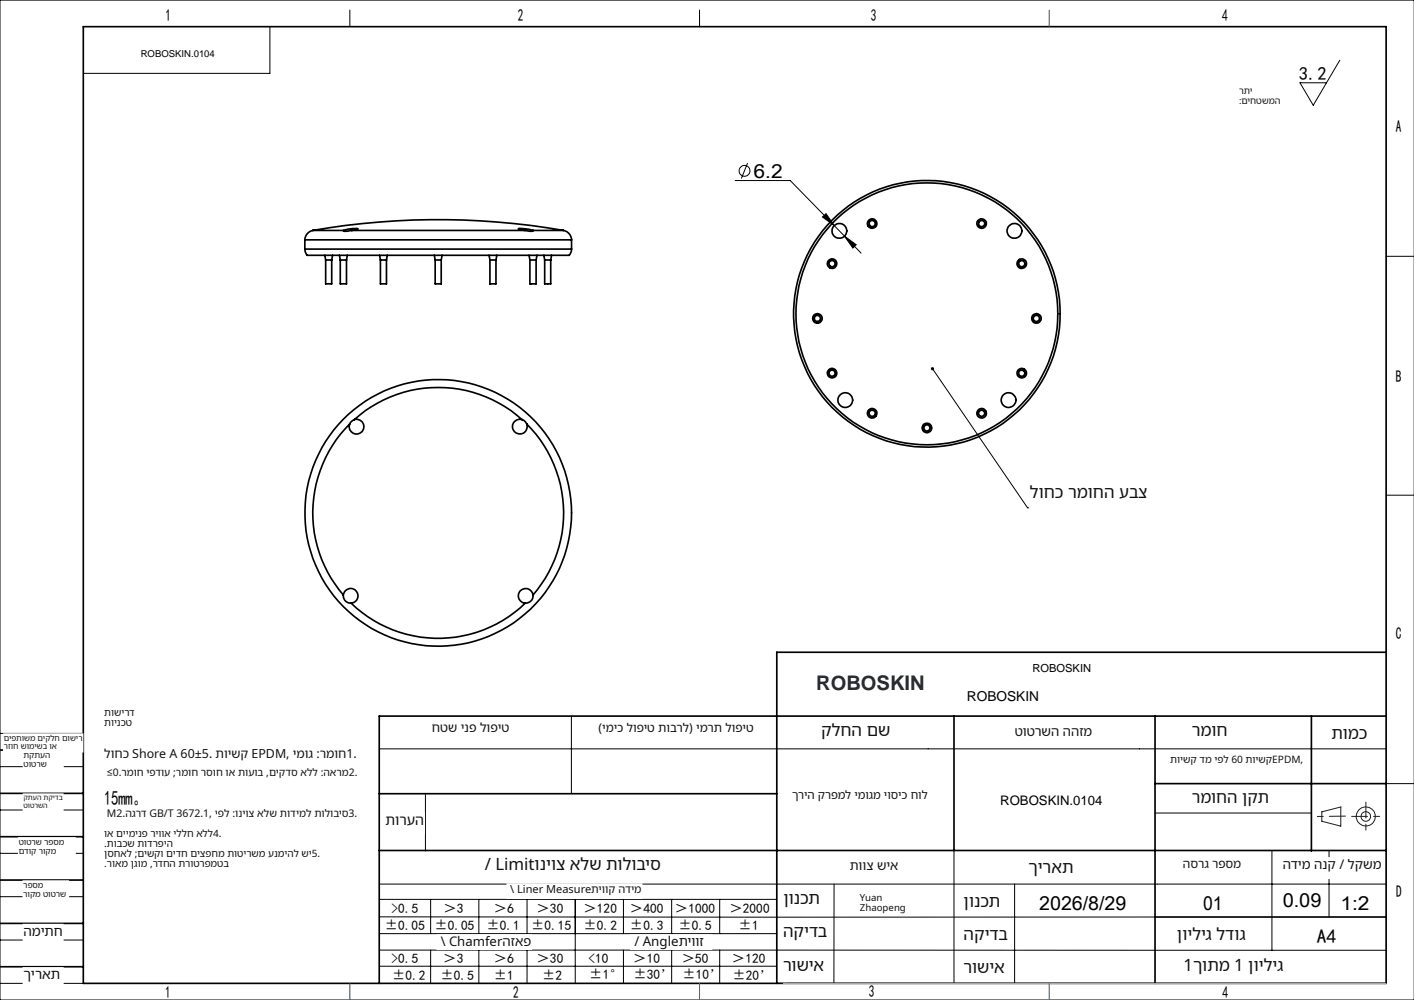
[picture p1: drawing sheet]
<svg xmlns="http://www.w3.org/2000/svg" width="297mm" height="210mm" viewBox="0 0 297 210" stroke-linecap="round" stroke-linejoin="round" font-family="sans-serif">
<g fill="none" stroke="#000" stroke-width=".21">
<path d="M0 0h297v210h-297zM56.7 5.6v9.8h-39.2M73.5 2.1v3.5M146.9 2.1v3.5M281.4 12.7l-5.6 9.4-2.7-4.7h5.5M154.4 37.9h11.6l9.2 9.5M157 34.2l-1.3 3.3M172.8 45.6l.7-.7 1.7 2.5zM175.2 47.4l2.2 2.2M177.4 49.6l2.4 1.8-.7 .7zM177.4 49.6l3.5 3.6M291.1 53.8h5.9"/>
<path d="M195.9 77.4l19.9 29.2h28.5M291.1 104h5.9M0 154h17.5M79.7 157.3h211.4M120 150.4v16.3M0 179.2h17.5M0 161h17.5M0 170.1h17.5M89.4 166.9v11.8M200.4 178.6v27.9M242.6 170.7h32.8M267.2 178.6v21"/>
<path d="M279.2 178.6v14M291.1 164.6h6M0 188.3h17.5M0 197.4h17.5M79.7 185.7h211.4M79.7 199.5l211.4 .1M79.7 192.5l162.9 .1M79.7 188.9h83.5M79.7 196.1h83.5M90.5 188.9v7.2M90.5 199.5v7M100.6 188.9v7.2"/>
<path d="M100.6 199.5v7M110.7 188.9v7.2M110.7 199.5v7M120.8 188.9v17.6M131 188.9v7.2M131 199.5v7M141.1 188.9v7.2M141.1 199.5v7M151.2 188.9v7.2M151.2 199.5v7M175.2 185.7v20.9M213.1 185.7v20.8"/>
<path d="M0 206.5h17.5M79.7 202.9h83.5M163.2 206.5h127.9"/>
<circle cx="156.4" cy="35.9" r="1.13"/>
</g>
<g fill="none" stroke="#191924" stroke-width=".21">
<path d="M277.6 170.5l4-1v4l-4-1z"/>
<circle cx="286.9" cy="171.5" r="1.01"/>
<circle cx="286.9" cy="171.5" r="2"/>
</g>
<g fill="none" stroke="#000" stroke-width=".35">
<path d="M17.5 5.6h273.6v200.9h-273.6zM64 52.3l.1 .4a1.02 1.02 0 0 0 1.4 .9h53.4a.92 .92 0 0 0 1.1-1.1l.1-.2M64 50.4h56.1M64 52.3h56.1M64 50.4v1.9M65.7 48.4a2.12 2.12 0 0 0-1.7 2M65.7 48.4a154.2 154.2 0 0 1 52.7 0M65.7 48.4h6.4M68.2 53.6l.2 1M68.4 54.6h1.3M68.4 54.6v5h1.3v-5M69.8 53.6l-.1 1"/>
<path d="M71.3 53.6l.2 1M71.5 54.6h1.3M71.5 54.6v5h1.3v-5M72.1 48.4l1.9-.4h1.2l-1.4 .4M73 53.6l-.2 1M73.8 48.4h36.5M73.8 48.4l-1.1 .2-.6-.2M79.7 53.6l.2 1M79.9 54.6h1.3M79.9 54.6v5h1.3v-5M81.4 53.6l-.2 1M91.2 53.6l.2 1"/>
<path d="M91.4 54.6h1.3M91.4 54.6v5h1.3v-5M92.9 53.6l-.2 1M102.7 53.6l.2 1M102.9 54.6h1.3M102.9 54.6v5h1.3v-5M104.4 53.6l-.2 1M110.3 48.4l.5 .1a.95 .95 0 0 0 1.2-.1M110.3 48.4l-1.4-.3a6.9 6.9 0 0 1 3.1 .3M111.1 53.6l.2 1M111.3 54.6h1.3M111.3 54.6v5h1.3v-5"/>
<path d="M112 48.4h6.4M112.8 53.6l-.2 1M114.2 53.6l.2 1M114.4 54.6h1.3M114.4 54.6v5h1.3v-5M115.9 53.6l-.2 1M118.4 48.4a2.12 2.12 0 0 1 1.7 2M120.1 50.4v1.9M73.4 89a26.4 26.4 0 0 0-1.3 35.9M74.4 88.1a26.4 26.4 0 0 1 35.2 0M74.4 88.1a1.55 1.55 0 0 1 2 1.4 1.55 1.55 0 0 1-1.7 1.6 1.55 1.55 0 0 1-1.3-2.1M74.4 88.1l-.4 .3-.6 .6"/>
<path d="M109.6 88.1a1.55 1.55 0 0 0-2 1.4 1.55 1.55 0 0 0 1.8 1.6 1.55 1.55 0 0 0 1.2-2.1M109.6 88.1l.8 .5 .2 .4M110.6 89a26.4 26.4 0 0 1 1.4 35.9M72.1 124.9a1.56 1.56 0 0 1 1.6-1.3 1.56 1.56 0 0 1 1.5 1.5 1.56 1.56 0 0 1-1.4 1.6M72.1 124.9a1.57 1.57 0 0 0 1.7 1.8M73.8 126.7a26.3 26.3 0 0 0 36.5 0M112 124.9a1.55 1.55 0 0 0-1.7-1.3 1.55 1.55 0 0 0-1.4 1.5 1.55 1.55 0 0 0 1.4 1.6M112 124.9a1.55 1.55 0 0 1-1.7 1.8M291.1 137h-127.9v69.5M0 157.5h17.5M200.4 150.4v28.2M242.6 150.4v56.1"/>
<path d="M275.4 150.4v28.3M291.1 150.4h-211.4v56.1M0 175.7h17.5M0 166.6h17.5M79.7 166.7h83.5M79.7 178.6h211.4M242.6 164.6h48.5M0 184.8h17.5M0 193.9h17.5M242.6 192.6h48.5M0 203h17.5"/>
<circle cx="174.8" cy="55.4" r=".99"/>
<circle cx="174.8" cy="55.4" r=".65"/>
<circle cx="176.3" cy="48.5" r="1.55"/>
<circle cx="183.2" cy="47" r="1.01"/>
<circle cx="183.2" cy="47" r=".64"/>
<circle cx="206.2" cy="46.9" r="1"/>
<circle cx="206.2" cy="47" r=".65"/>
<circle cx="213.1" cy="48.5" r="1.55"/>
<circle cx="214.6" cy="55.4" r="1"/>
<circle cx="214.6" cy="55.4" r=".65"/>
<circle cx="171.7" cy="66.9" r=".64"/>
<circle cx="171.7" cy="66.9" r="1.01"/>
<circle cx="174.8" cy="78.4" r="1"/>
<circle cx="174.8" cy="78.4" r=".65"/>
<circle cx="194.7" cy="65.9" r="28"/>
<circle cx="194.7" cy="65.9" r="27.5"/>
<circle cx="214.6" cy="78.4" r="1"/>
<circle cx="214.6" cy="78.4" r=".65"/>
<circle cx="217.7" cy="66.9" r=".65"/>
<circle cx="217.7" cy="66.9" r="1"/>
<circle cx="177.6" cy="84" r="1.55"/>
<circle cx="183.2" cy="86.8" r="1"/>
<circle cx="183.2" cy="86.8" r=".64"/>
<circle cx="194.7" cy="89.9" r="1"/>
<circle cx="194.7" cy="89.9" r=".64"/>
<circle cx="206.2" cy="86.8" r=".99"/>
<circle cx="206.2" cy="86.8" r=".65"/>
<circle cx="211.8" cy="84" r="1.55"/>
<circle cx="92" cy="107.7" r="28"/>
</g>
<path d="M282.6 171.4l-5.9 .1M283.9 171.4h6M286.9 168.4v6" fill="none" stroke="#191924" stroke-width=".21" stroke-dasharray="6.3 1.3 1.3 1.3" stroke-dashoffset="3"/>
<path d="M164.5 206.5h126.6" fill="none" stroke="#c0c0c0" stroke-width=".21"/>
<path d="M220.4 2.1v3.5M73.5 206.5v3.5M146.9 206.5v3.5M220.4 206.5v3.5" fill="none" stroke="#00f" stroke-width=".21"/>
<path d="M281.6 169.5h.1" fill="none" stroke="#0ff" stroke-width=".21"/>
<g fill="#000">
<path d="M195.7 77.1a.33 .33 0 0 1 .5 .2 .33 .33 0 0 1-.4 .4 .33 .33 0 0 1-.2-.5l.3 .2z"/>
<path d="M177.4 49.6l1.7 2.5 .7-.7zM172.8 45.6l2.4 1.8-1.7-2.5z"/>
</g>
<g fill="#fff" stroke="#fff" stroke-width=".35">
<path d="M29.6 8.4h15.5v4.4h-15.5z"/>
<path d="M210.1 165.7h22.4v4.2h-22.4z"/>
<path d="M216.3 101.6h28.5v5.8h-28.5z"/>
<path d="M21.9 148.5h11.9v4.4h-11.9z"/>
<path d="M21.9 157h53.8v4.4h-53.8z"/>
<path d="M21.9 161.2h53.8v4.4h-53.8z"/>
<path d="M21.9 169.7h53.8v4.4h-53.8z"/>
<path d="M21.9 173.9h29.9v4.4h-29.9z"/>
<path d="M21.9 178.2h50.8v4.4h-50.8z"/>
<path d="M260.2 18.2h11.7v4.1h-11.7z"/>
<path d="M3.9 176h11.9v3.7h-11.9z"/>
<path d="M4.9 194.2h8.3v3.7h-8.3z"/>
<path d="M4.9 203.3h8.3v3.6h-8.3z"/>
<path d="M4.9 185h9.4v3.7h-9.4z"/>
<path d="M.8 154.2h16.6v3.6h-16.6z"/>
<path d="M4.9 166.8h8.3v3.7h-8.3z"/>
<path d="M5 157.8h8.2v3.6h-8.2z"/>
<path d="M202.4 187.5h10.2v4.3h-10.2z"/>
<path d="M216 180.5h10.2v4.2h-10.2z"/>
<path d="M247.2 194.5h16.3v4.2h-16.3z"/>
<path d="M100.9 179.7h39.5v5.2h-39.5z"/>
<path d="M132.5 196.4h16.9v2.9h-16.9z"/>
<path d="M91.8 196.4h19.8v2.9h-19.8z"/>
<path d="M106.6 185.7h28.2v2.9h-28.2z"/>
<path d="M180.6 187.5h12.3v4.3h-12.3z"/>
<path d="M164.5 201.1h10.1v4.2h-10.1z"/>
<path d="M248.5 180.2h12.2v4.2h-12.2z"/>
<path d="M202.4 194.4h10.2v4.2h-10.2z"/>
<path d="M247.7 201.1h36.6v4.2h-36.6z"/>
<path d="M202.4 201.5h10.2v4.3h-10.2z"/>
<path d="M164.5 193.9h10.1v4.3h-10.1z"/>
<path d="M178.5 180.5h10.2v4.2h-10.2z"/>
<path d="M164.5 187h10.2v4.3h-10.2z"/>
<path d="M269.4 180.2h20.8v4.2h-20.8z"/>
<path d="M172.5 151.6h16.3v4.2h-16.3z"/>
<path d="M216.8 138.8h50.8v4.5h-50.8z"/>
<path d="M213.1 152.3h16.3v4.3h-16.3z"/>
<path d="M250.3 151.6h16.3v4.2h-16.3z"/>
<path d="M80.9 170.8h8.2v4.2h-8.2z"/>
<path d="M125.7 151.6h32.6v4.2h-32.6z"/>
<path d="M90.7 151.6h16.3v4.2h-16.3z"/>
<path d="M279.6 152.3h8.2v4.3h-8.2z"/>
<path d="M245.8 158.6h28.5v4.2h-28.5z"/>
<path d="M166.4 165.7h28.5v4.2h-28.5z"/>
<path d="M250.3 165.7h16.3v4.2h-16.3z"/>
<path d="M203.1 143.8h78.3v4.4h-78.3z"/>
<path d="M216.8 138.2h51.5v3.6h-51.5z"/>
</g>
<text font-size="4.2" fill="#1f2633" x="171.4" y="145">ROBOSKIN</text>
<text font-size="4.2" x="21.9" y="169.1">15mm。</text>
<g font-size="4.1">
<text x="158.3" y="37.3">6.2</text>
<text x="218.3" y="191">2026/8/29</text>
<text x="252.7" y="191">01</text>
<text x="269.4" y="190.5">0.09</text>
<text x="281.5" y="191">1:2</text>
<text x="276.6" y="198">A4</text>
</g>
<text font-size="3.9" x="272.8" y="16.8">3.2</text>
<g font-size="3.5">
<text x="34.8" y="4.4">1</text>
<text x="108.7" y="4.4">2</text>
<text x="182.9" y="4.4">3</text>
<text x="256.7" y="4.4">4</text>
<text x="293.2" y="27.8">A</text>
<text x="293.2" y="80.3">B</text>
<text x="293.2" y="134.2">C</text>
<text x="293.3" y="188.4">D</text>
<text x="34.7" y="209.6">1</text>
<text x="107.8" y="209.6">2</text>
<text x="182.5" y="209.3">3</text>
<text x="256.8" y="209.7">4</text>
</g>
<g font-size="3.5" fill="#111">
<text x="216.3" y="104.6">לוחכ רמוחה עבצ</text>
<text x="172.5" y="154.5">קלחה םש</text>
<text x="250.3" y="154.5">רמוח</text>
<text x="279.6" y="155.2">תומכ</text>
<text x="250.3" y="168.6">רמוחה ןקת</text>
<text x="101.8" y="182.6">/ Limitוניוצ אלש תולוביס</text>
<text x="216" y="183.4">ךיראת</text>
<text x="164.5" y="189.9">ןונכת</text>
<text x="202.4" y="190.4">ןונכת</text>
<text x="164.5" y="196.8">הקידב</text>
<text x="202.4" y="197.3">הקידב</text>
<text x="247.2" y="197.4">ןויליג לדוג</text>
<text x="164.5" y="204">רושיא</text>
<text x="202.4" y="204.4">רושיא</text>
<text x="248.6" y="204">1ךותמ 1 ןויליג</text>
</g>
<text font-size="3" fill="#111" x="80.9" y="173.2">תורעה</text>
<text font-size="2.9" x="203.1" y="147.3">ROBOSKIN</text>
<text font-size="2.9" fill="#111" x="4.9" y="205.7">ךיראת</text>
<g font-size="2.8" fill="#111">
<text x="213.1" y="154.6">טוטרשה ההזמ</text>
<text x="269.4" y="182.5">הדימ הנק / לקשמ</text>
<text x="4.9" y="196.5">המיתח</text>
<text x="92.6" y="198.7">\ Chamferהזאפ</text>
<text x="133.2" y="198.7">/ Angleתיווז</text>
</g>
<g font-size="2.8">
<text x="210.1" y="169">ROBOSKIN.0104</text>
<text x="82.2" y="191.7">&gt;0.5</text>
<text x="93.1" y="191.7">＞3</text>
<text x="103.7" y="191.7">＞6</text>
<text x="112.7" y="191.7">＞30</text>
<text x="122.6" y="191.7">＞120</text>
<text x="132.3" y="191.7">＞400</text>
<text x="141.8" y="191.7">＞1000</text>
<text x="153.2" y="191.7">＞2000</text>
<text x="80.8" y="195.3">±0.05</text>
<text x="91.2" y="195.3">±0.05</text>
<text x="102.2" y="195.3">±0.1</text>
<text x="111.6" y="195.3">±0.15</text>
<text x="122.6" y="195.3">±0.2</text>
<text x="132.3" y="195.3">±0.3</text>
<text x="142.5" y="195.3">±0.5</text>
<text x="155.1" y="195.3">±1</text>
<text x="82.2" y="202.3">&gt;0.5</text>
<text x="93.1" y="202.3">＞3</text>
<text x="103.7" y="202.3">＞6</text>
<text x="112.7" y="202.3">＞30</text>
<text x="123.6" y="202.3">&lt;10</text>
<text x="133" y="202.3">＞10</text>
<text x="143.2" y="202.3">＞50</text>
<text x="153.7" y="202.3">＞120</text>
<text x="82.3" y="205.8">±0.2</text>
<text x="92.5" y="205.8">±0.5</text>
<text x="103.7" y="205.8">±1</text>
<text x="113.9" y="205.8">±2</text>
<text x="123.8" y="205.7">±1°</text>
<text x="133" y="205.7">±30’</text>
<text x="143.3" y="205.7">±10’</text>
<text x="153.8" y="205.8">±20’</text>
</g>
<text font-size="2.7" fill="#111" x="178.5" y="182.7">תווצ שיא</text>
<g font-size="2.6" fill="#111">
<text x="90.7" y="153.8">חטש ינפ לופיט</text>
<text x="21.9" y="159.2">לוחכ Shore A 60±5. תוישק EPDM, ימוג :רמוח1.</text>
</g>
<g font-size="2.5" fill="#111">
<text x="125.7" y="153.7">)ימיכ לופיט תוברל( ימרת לופיט</text>
<text x="248.5" y="182.3">הסרג רפסמ</text>
</g>
<text font-size="2.4" fill="#111" x="166.4" y="167.7">ךריה קרפמל ימוגמ יוסיכ חול</text>
<text font-size="2.3" x="216.8" y="141.1">ROBOSKIN</text>
<text font-size="2.3" fill="#111" x="107.2" y="187.6">\ Liner Measureתיווק הדימ</text>
<g font-size="2.2" fill="#111">
<text x="22.5" y="163">≥0.רמוח יפדוע ;רמוח רסוח וא תועוב ,םיקדס אלל :הארמ2.</text>
<text x="22.5" y="171.5">M2.הגרד GB/T 3672.1, יפל :וניוצ אלש תודימל תולוביס3.</text>
</g>
<g font-size="2.1" fill="#111">
<text x="21.9" y="150.3">תושירד</text>
<text x="21.9" y="152.5">תוינכט</text>
<text x="245.8" y="160.3">תוישק דמ יפל 60 תוישקEPDM,</text>
<text x="21.9" y="175.7">וא םיימינפ ריווא יללח אלל4.</text>
<text x="21.9" y="177.9">.</text>
<text x="21.9" y="179.9">ןסחאל ;םישקו םידח םיצפחמ תוטירשמ ענמיהל שי5.</text>
<text x="22.5" y="177.9">תובכש תודרפיה</text>
<text x="21.9" y="182.1">.</text>
<text x="22.5" y="182.1">רואמ ןגומ ,רדחה תרוטרפמטב</text>
</g>
<text font-size="2" x="29.6" y="11.9">ROBOSKIN.0104</text>
<g font-size="2" fill="#111">
<text x="180.6" y="189.2">Yuan</text>
<text x="180.6" y="191.3">Zhaopeng</text>
</g>
<g font-size="1.9" fill="#111">
<text x="260.2" y="19.8">רתי</text>
<text x="260.2" y="21.8">:</text>
<text x="260.8" y="21.8">םיחטשמה</text>
</g>
<g font-size="1.8" fill="#111">
<text x="5" y="161">טוטרש</text>
<text x="5" y="159.2">תקתעה</text>
<text x="3.9" y="177.4">טוטרש רפסמ</text>
<text x="3.9" y="179.3">םדוק רוקמ</text>
<text x="4.9" y="188.3">רוקמ טוטרש</text>
<text x="4.9" y="186.5">רפסמ</text>
</g>
<g font-size="1.7" fill="#111">
<text x=".8" y="155.6">םיפתושמ םיקלח םושיר</text>
<text x=".8" y="157.4">רזוח שומישב וא</text>
</g>
<g font-size="1.5" fill="#111">
<text x="4.9" y="169.6">טוטרשה</text>
<text x="4.9" y="168">קתעה תקידב</text>
</g>
</svg>
